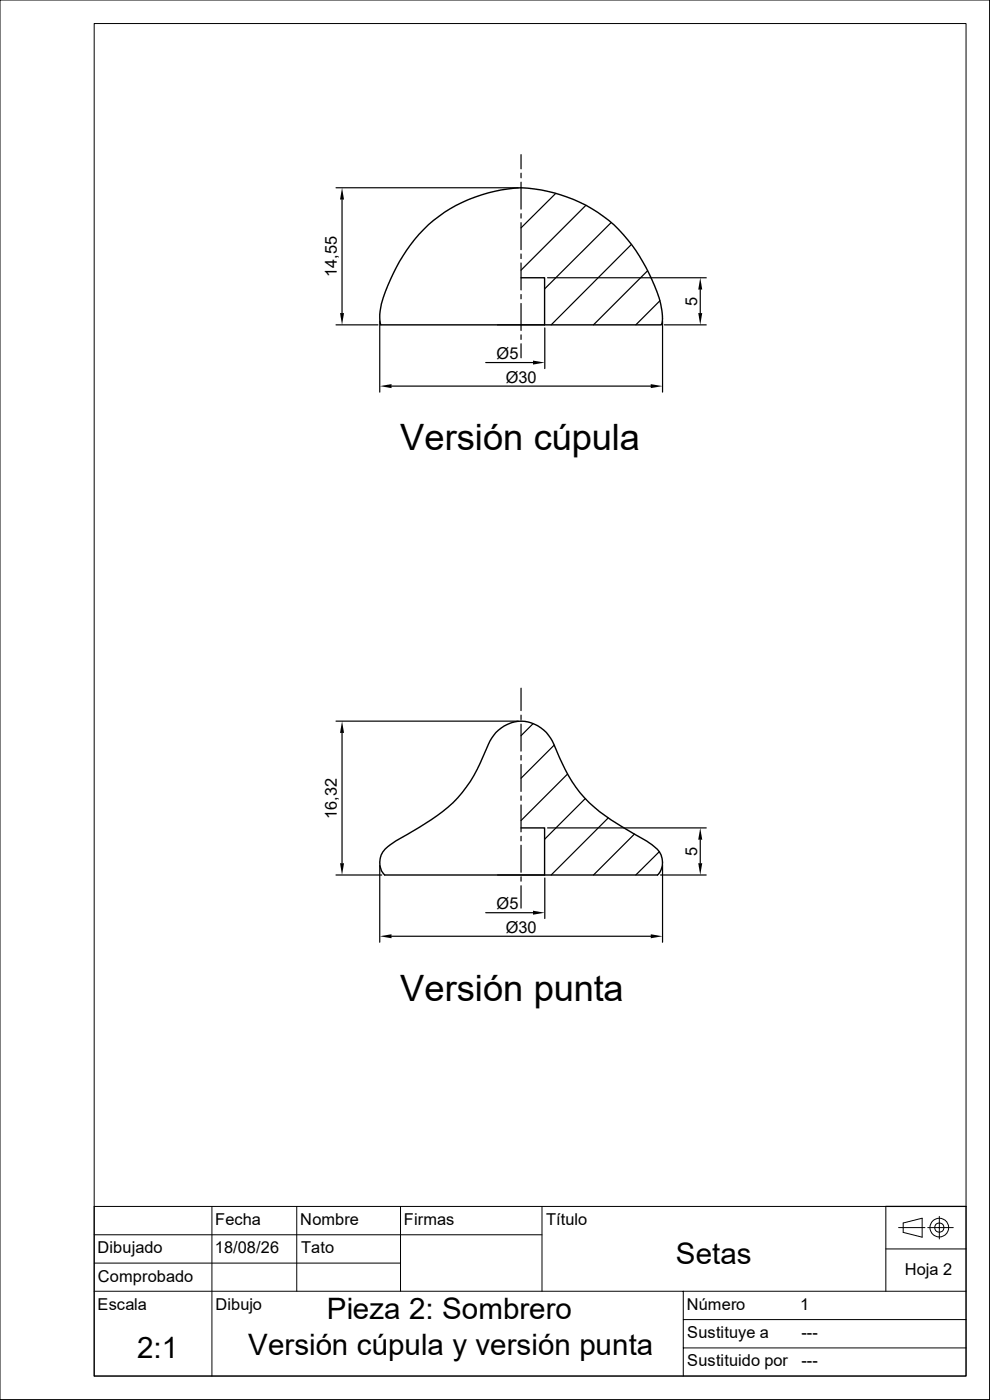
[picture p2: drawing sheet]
<svg xmlns="http://www.w3.org/2000/svg" width="210mm" height="297mm" viewBox="0 0 210 297" stroke-linecap="round" stroke-linejoin="round" font-family="sans-serif">
<path d="M89.9 48.7a30.6 30.6 0 0 1 22.1-8.8 30.6 30.6 0 0 1 25.7 18.2 20.6 20.6 0 0 1 2.8 10.1l-.2 .7h-59.5a10.7 10.7 0 0 1 .9-7 37.4 37.4 0 0 1 8.2-13.2zM110.5 58.9h5v10M105.2 155.4a7.3 7.3 0 0 1 12.3 2.5 33.5 33.5 0 0 0 7.5 12.4l2.2 1.9 2.4 1.7 5 3.1a14.6 14.6 0 0 1 5.3 3.8 3.9 3.9 0 0 1-.4 4.8h-57.9a4.1 4.1 0 0 1 1.2-6.4l6.2-3.7a30.1 30.1 0 0 0 10.8-9.7l1.4-2.6 1.2-2.6a15.8 15.8 0 0 1 2.3-4.6zM110.5 175.6h5v10" fill="none" stroke="#000" stroke-width=".3"/>
<g fill="none" stroke="#000" stroke-width=".25">
<path d="M71.3 39.8h38.6M110.5 32.8v3M110.5 36.7v1M110.5 38.7v5.7M72.6 42.3v24.1M110.5 45.3v1M110.5 47.2v5.8M110.5 53.9v1M110.5 55.8v5.7M116.2 58.9h33.6M117.9 41l-7.4 7.3M124.3 43.6l-13.8 13.7"/>
<path d="M129.7 47.2l-14.2 14.1M133.9 51.9l-17 17M137.4 57.4l-11.5 11.5M71.3 68.9h8.9M80.6 68.1v15.1M103 76.9h10.1M105.5 68.9h10M110.5 62.5v.9M110.5 64.4v5.7M110.5 71v1M110.5 72.9v3M115.6 69.6v8.6"/>
<path d="M140 63.8l-5.1 5.1M140.5 68.1v15.1M140.9 68.9h8.9M148.5 61.4v5M83.1 81.9h54.9M71.3 153h38.6M72.6 155.5v27.6M110.5 146v4.7M110.5 151.7v1M110.5 153.6v5.7M113.1 153.5l-2.6 2.6M117.6 158.1l-7.1 7"/>
<path d="M110.5 160.3v.9M110.5 162.2v5.7M110.5 168.9v.9M110.5 170.8v5.7M110.5 177.4v1M110.5 179.3v5.7M116.2 175.6h33.6M120.4 164.2l-9.9 9.9M124.2 169.4l-8.7 8.7M129 173.5l-12.1 12.1M134.6 177l-8.7 8.6M148.5 178.1v5"/>
<path d="M71.3 185.6h9.7M80.6 183.6v16.3M83.1 198.6h54.9M103 193.6h10.1M105.5 185.6h10M110.5 186v.9M110.5 187.9v4.8M115.6 186.3v8.6M139.9 180.7l-5 4.9M140.1 185.6h9.7M140.5 183.6v16.3M187.9 255.9h17"/>
</g>
<g fill="none" stroke="#000" stroke-width=".21">
<path d="M0 0h209.9v296.9h-209.9zM20 5h184.9v286.9h-184.9zM20 255.9h184.9v36h-184.9zM45 255.9v36M62.9 255.9v18M85 255.9v18M115 255.9v18M187.9 255.9v18M191.6 259.5l4-1.1v4.1l-4-1zM199.3 258.1v4.7M20 262h95M20 268h65"/>
<path d="M20 273.9h184.9M144.9 273.9v18M144.9 280h60M187.9 265h17M190.6 260.4h5.6M196.8 260.4h5.4M144.9 286h60"/>
<circle cx="199.3" cy="260.4" r=".98"/>
<circle cx="199.3" cy="260.4" r="1.98"/>
</g>
<g fill="#000">
<path d="M72.6 39.8l.4 2.5h-.9zM72.1 66.4h.9l-.4 2.5zM113.1 76.5l2.5 .4-2.5 .4zM148.5 58.9l.5 2.5h-.9zM148.1 66.4h.9l-.5 2.5zM80.6 81.9l2.5-.4v.8zM138 81.5l2.5 .4-2.5 .4zM72.6 153l.4 2.5h-.9zM148.5 175.6l.5 2.5h-.9zM72.1 183.1h.9l-.4 2.5zM80.6 198.6l2.5-.4v.9zM113.1 193.2l2.5 .4-2.5 .5z"/>
<path d="M138 198.2l2.5 .4-2.5 .5zM148.1 183.1h.9l-.5 2.5z"/>
</g>
<g font-size="7.7">
<text x="84.9" y="95.5">Versión cúpula</text>
<text x="84.9" y="212.3">Versión punta</text>
</g>
<g font-size="6.3">
<text x="143.4" y="268.1">Setas</text>
<text x="69.3" y="279.9">Pieza 2: Sombrero</text>
<text x="52.6" y="287.4">Versión cúpula y versión punta</text>
<text x="29.1" y="288.1">2:1</text>
</g>
<g font-size="3.5">
<text x="71.5" y="58.8" transform="rotate(-90 71.5 58.8)">14,55</text>
<text x="147.9" y="64.9" transform="rotate(-90 147.9 64.9)">5</text>
<text x="105.3" y="76.2">Ø5</text>
<text x="107.3" y="81.2">Ø30</text>
<text x="71.5" y="173.8" transform="rotate(-90 71.5 173.8)">16,32</text>
<text x="147.9" y="181.6" transform="rotate(-90 147.9 181.6)">5</text>
<text x="105.3" y="192.9">Ø5</text>
<text x="107.3" y="197.9">Ø30</text>
<text x="45.7" y="259.8">Fecha</text>
<text x="63.7" y="259.8">Nombre</text>
<text x="85.7" y="259.8">Firmas</text>
<text x="115.9" y="259.8">Título</text>
<text x="20.7" y="265.9">Dibujado</text>
<text x="45.6" y="265.9">18/08/26</text>
<text x="63.9" y="265.9">Tato</text>
<text x="20.8" y="271.9">Comprobado</text>
<text x="191.9" y="270.6">Hoja 2</text>
<text x="20.7" y="277.8">Escala</text>
<text x="45.7" y="277.8">Dibujo</text>
<text x="145.7" y="277.8">Número</text>
<text x="169.8" y="277.9">1</text>
<text x="145.8" y="283.8">Sustituye a</text>
<text x="170" y="283.8">---</text>
<text x="145.8" y="289.9">Sustituido por</text>
<text x="170" y="289.8">---</text>
</g>
</svg>
